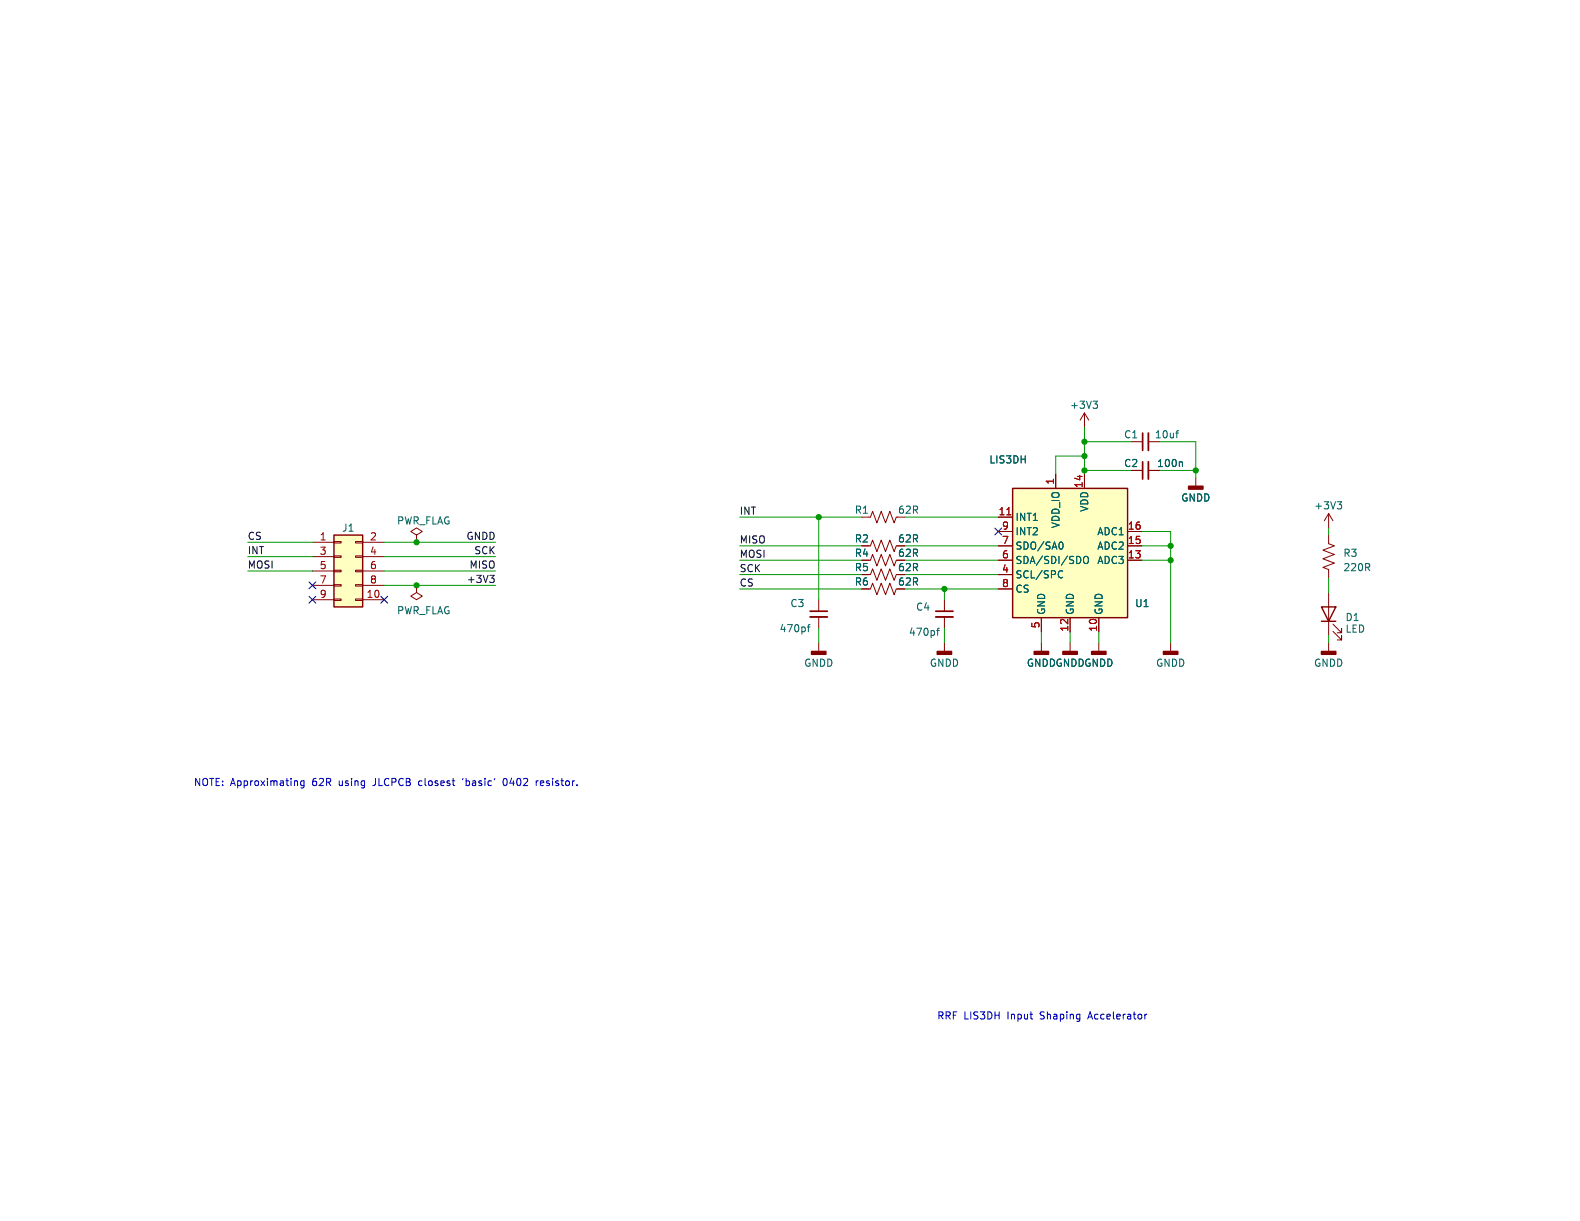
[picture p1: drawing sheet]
<svg xmlns="http://www.w3.org/2000/svg" width="279mm" height="216mm" viewBox="0 0 279 216" stroke-linecap="round" stroke-linejoin="round" font-family="sans-serif">
<g fill="none" stroke="#840000" stroke-width=".18">
<path d="M191.8 73v2.6M191.8 73l-.8 1.3M191.8 73l.7 1.3M200 78.1h2.1M203.1 78.1h2M55.2 95.9h3.9M55.2 98.4h3.9M59.1 98.3h1.2v.3h-1.2zM59.1 95.8h1.2v.2h-1.2zM62.9 98.3h1.2v.3h-1.2zM62.9 95.8h1.2v.2h-1.2zM64.1 95.9h3.8"/>
<path d="M64.1 98.4h3.8M73.7 94.6l1-.6-1-.7-1.1 .7 1.1 .6v1.3M73.7 95.9h.1M152.4 91.4h1.5l.4-1 .8 2.1 .7-2.1 .8 2.1 .8-2.1 .7 2.1 .4-1.1M153.7 99.1h.2l.4-1.1 .8 2.1 .7-2.1 .8 2.1 .8-2.1 .7 2.1 .4-1M153.7 96.5h.2l.4-1 .8 2 .7-2 .8 2 .8-2 .7 2 .4-1M176.5 91.4h2.6M176.5 99.1h2.6M176.5 96.5h2.6M176.5 94h2.6M186.7 83.8v2.6M191.8 83.8v2.6"/>
<path d="M199.4 99.1h2.5M199.4 96.5h2.5M199.4 94h2.5M200 83.2h2.1M203.1 83.2h2M211.5 84.5v1.5M234.9 94.6v1.5l1.1 .4-2.1 .8 2.1 .7-2.1 .8 2.1 .8-2.1 .7 1 .4v1.5M234.9 90.8l-.7 1.3M234.9 90.8v2.5M234.9 90.8l.8 1.3M55.2 106h3.9M55.2 101h3.9"/>
<path d="M55.2 103.5h3.9M59.1 105.9h1.2v.3h-1.2zM59.1 103.4h1.2v.2h-1.2zM59.1 100.8h1.2v.3h-1.2zM62.9 105.9h1.2v.3h-1.2zM62.9 103.4h1.2v.2h-1.2zM62.9 100.8h1.2v.3h-1.2zM64.1 106h3.8M64.1 101h3.8M64.1 103.5h3.8M73.7 103.5v1.3l1 .6-1 .6-1.1-.6 1.1-.6M73.7 103.5h.1"/>
<path d="M144.8 106v2.1M144.8 109.1v2M144.8 113.7v1.5M153.7 101.6h.2l.4-1 .8 2 .7-2 .8 2 .8-2 .7 2 .4-1M153.7 104.1h.2l.4-1 .8 2.1 .7-2.1 .8 2.1 .8-2.1 .7 2.1 .4-1.1M167 106v2.1M167 109.1v2M167 113.7v1.5M176.5 101.6h2.6M176.5 104.1h2.6M184.1 109.2v2.6M184.1 113.7v1.5"/>
<path d="M189.2 109.2v2.6M189.2 113.7v1.5M194.3 109.2v2.6M194.3 113.7v1.5M207 113.7v1.5M234.9 104.8v7.6M234.9 113.7v1.5M235.7 111.6l1.5 1.6v-.8v.8h-.7M235.7 110.4l1.5 1.5v-.8v.8h-.7"/>
</g>
<g fill="#ffffc2" stroke="#ffffc2" stroke-width=".18">
<path d="M179.1 86.4h20.3v22.8h-20.3z"/>
<path d="M59.1 94.6h5v12.7h-5z"/>
</g>
<path d="M59.1 94.6h5v12.7h-5zM179.1 86.4h20.3v22.8h-20.3zM233.7 107.3h2.5l-1.3 2.6zM233.7 109.9h2.5" fill="none" stroke="#840000" stroke-width=".25"/>
<path d="M178 91h.8" fill="none" stroke="#a90000" stroke-width=".18"/>
<g fill="none" stroke="#006464" stroke-width=".18">
<path d="M193.3 70.9h.8l-.5 .5M193.8 71.4l.3 .3v.3l-.3 .2M207.9 76.6h.5M208.4 76.2h-.2M187.7 95.8a.79 .79 0 0 1 0 1.3M191.8 98.4h.1a.43 .43 0 0 1 .6 .4v.4a.42 .42 0 0 1-.5 .5 .42 .42 0 0 1-.4-.5v-.4zM208.9 81.7l.2 .1v.7M236.5 88.7h.7l-.4 .5M237 89.2l.2 .2v.3l-.2 .3M142.8 110.9h.4M143.2 110.4l-.3 .2v1.1M165.6 111.5h.5"/>
<path d="M166.1 111.1l-.3 .2v1M187.7 100.9l.2 .1M187.9 102.1l-.2 .1"/>
</g>
<g fill="#840000" stroke="#840000" stroke-width=".25">
<path d="M210.2 86h2.5v.5h-2.5z"/>
<path d="M165.7 115.2h2.6v.5h-2.6z"/>
<path d="M233.7 115.2h2.5v.5h-2.5z"/>
<path d="M143.5 115.2h2.5v.5h-2.5z"/>
<path d="M182.9 115.2h2.5v.5h-2.5z"/>
<path d="M205.7 115.2h2.6v.5h-2.6z"/>
<path d="M188 115.2h2.5v.5h-2.5z"/>
<path d="M193 115.2h2.6v.5h-2.6z"/>
</g>
<path d="M203.1 76.6v3M203.1 81.7v3M143.3 109.1h3M165.5 109.1h3" fill="none" stroke="#840000" stroke-width=".33"/>
<path d="M202.1 76.6v3M202.1 81.7v3M143.3 108.1h3M165.5 108.1h3" fill="none" stroke="#840000" stroke-width=".3"/>
<path d="M86.6 101.7h.8l-.4 .5M87.1 102.2l.3 .3v.3l-.3 .2" fill="none" stroke="#0f0f0f" stroke-width=".18"/>
<path d="M52.6 138.1v.8M53.8 138.1v1l-.3 .2h-.3M53.8 138.1h-.4l-.2 .2 .1 .5h.5M81.9 137.6l-.1 .3M89.1 137.8l-.1 .3 .1 .7M94.8 138.1v.8M95.1 138.1l-.3 .2M202.4 179.3v.9M202.8 179.3l-.4 .3" fill="none" stroke="#0000c2" stroke-width=".18"/>
<g fill="none" stroke="#009600" stroke-width=".18">
<path d="M191.8 75.6v8.2M191.8 78.1h8.2M205.1 78.1h6.4v6.4M43.8 95.9h11.4M43.8 98.4h11.4M67.9 95.9h19.7M67.9 98.4h19.7M130.8 96.5h21.6M130.8 99.1h21.6M130.8 91.4h21.6M144.8 91.4v14.6M160 96.5h16.5"/>
<path d="M160 99.1h16.5M160 91.4h16.5M191.8 80.6h-5.1v3.2M191.8 83.2h8.2M201.9 94h5.1v19.7M201.9 96.5h5.1M201.9 99.1h5.1M205.1 83.2h6.4M234.9 93.3v1.3M43.8 101h11.4M67.9 101h19.7M67.9 103.5h19.7"/>
<path d="M130.8 104.1h21.6M130.8 101.6h21.6M144.8 111.1v2.6M160 104.1h16.5M160 101.6h16.5M167 104.1v1.9M167 111.1v2.6M184.1 111.8v1.9M189.2 111.8v1.9M194.3 111.8v1.9M234.9 102.2v2.6M234.9 112.4v1.3"/>
</g>
<path d="M175.9 93.4l1.2 1.2M177.1 93.4l-1.2 1.2M54.6 105.4l1.3 1.3M54.6 102.9l1.3 1.2M55.9 105.4l-1.3 1.3M55.9 102.9l-1.3 1.2M67.3 105.4l1.3 1.3M68.6 105.4l-1.3 1.3" fill="none" stroke="#000084" stroke-width=".18"/>
<g fill="#009600" stroke="#009600" stroke-width=".18">
<circle cx="144.8" cy="91.4" r=".46"/>
<circle cx="167" cy="104.1" r=".46"/>
<circle cx="191.8" cy="83.2" r=".46"/>
<circle cx="211.5" cy="83.2" r=".46"/>
<circle cx="191.8" cy="78.1" r=".46"/>
<circle cx="191.8" cy="80.6" r=".46"/>
<circle cx="207" cy="99.1" r=".46"/>
<circle cx="207" cy="96.5" r=".46"/>
<circle cx="73.7" cy="95.9" r=".46"/>
<circle cx="73.7" cy="103.5" r=".46"/>
</g>
<g font-size="1.8" fill="#006464">
<text x="189.2" y="72.4">+3V3</text>
<text x="198.7" y="77.7">C1</text>
<text x="204.2" y="77.7">10uf</text>
<text x="174.9" y="82.1">LIS3DH</text>
<text x="198.7" y="82.7">C2</text>
<text x="204.6" y="82.7">100n</text>
<text x="208.8" y="88.8">GNDD</text>
<text x="60.4" y="94.2">J1</text>
<text x="70.1" y="92.9">PWR_FLAG</text>
<text x="151.1" y="91">R1</text>
<text x="158.7" y="91">62R</text>
<text x="179.6" y="92.3">INT1</text>
<text x="179.6" y="94.8">INT2</text>
<text x="187.5" y="93.5" transform="rotate(-90 187.5 93.5)">VDD_IO</text>
<text x="192.6" y="90.6" transform="rotate(-90 192.6 90.6)">VDD</text>
<text x="193.9" y="94.8">ADC1</text>
<text x="232.3" y="90.2">+3V3</text>
<text x="179.6" y="99.9">SDA/SDI/SDO</text>
<text x="179.6" y="97.3">SDO/SA0</text>
<text x="193.9" y="99.9">ADC3</text>
<text x="193.9" y="97.3">ADC2</text>
<text x="237.5" y="98.6">R3</text>
<text x="237.5" y="101.2">220R</text>
<text x="139.7" y="107.5">C3</text>
<text x="179.6" y="102.4">SCL/SPC</text>
<text x="179.6" y="105">CS</text>
<text x="200.7" y="107.5">U1</text>
<text x="70.1" y="108.8">PWR_FLAG</text>
<text x="137.8" y="112">470pf</text>
<text x="160.7" y="112.6">470pf</text>
<text x="161.9" y="108.1">C4</text>
<text x="185" y="108.7" transform="rotate(-90 185 108.7)">GND</text>
<text x="190.1" y="108.7" transform="rotate(-90 190.1 108.7)">GND</text>
<text x="195.1" y="108.7" transform="rotate(-90 195.1 108.7)">GND</text>
<text x="237.9" y="110">D1</text>
<text x="237.9" y="112">LED</text>
<text x="142.1" y="118.1">GNDD</text>
<text x="164.4" y="118.1">GNDD</text>
<text x="181.5" y="118.1">GNDDGNDDGNDD</text>
<text x="204.4" y="118.1">GNDD</text>
<text x="232.3" y="118.1">GNDD</text>
</g>
<g font-size="1.8" fill="#a90000">
<text x="186.4" y="85.8" transform="rotate(-90 186.4 85.8)">1</text>
<text x="191.5" y="86.4" transform="rotate(-90 191.5 86.4)">14</text>
<text x="56.5" y="95.6">1</text>
<text x="65.4" y="95.6">2</text>
<text x="176.5" y="91.2">11</text>
<text x="177.1" y="93.7">9</text>
<text x="199.4" y="93.7">16</text>
<text x="56.5" y="98.2">3</text>
<text x="56.5" y="100.7">5</text>
<text x="65.4" y="98.2">4</text>
<text x="65.4" y="100.7">6</text>
<text x="177.1" y="101.3">4</text>
<text x="177.1" y="98.8">6</text>
<text x="177.1" y="96.3">7</text>
<text x="199.4" y="98.8">13</text>
<text x="199.4" y="96.3">15</text>
<text x="56.5" y="103.3">7</text>
<text x="56.5" y="105.8">9</text>
<text x="64.8" y="105.8">10</text>
<text x="65.4" y="103.3">8</text>
<text x="177.1" y="103.9">8</text>
<text x="183.9" y="111.2" transform="rotate(-90 183.9 111.2)">5</text>
<text x="189" y="111.8" transform="rotate(-90 189 111.8)">12</text>
<text x="194.1" y="111.8" transform="rotate(-90 194.1 111.8)">10</text>
</g>
<g font-size="1.8" fill="#0f0f0f">
<text x="43.8" y="95.5">CS</text>
<text x="82.4" y="95.5">GNDD</text>
<text x="130.8" y="91.1">INT</text>
<text x="43.8" y="100.6">MOSI</text>
<text x="43.8" y="98.1">INT</text>
<text x="82.9" y="100.6">MISO</text>
<text x="83.8" y="98.1">SCK</text>
<text x="130.8" y="101.3">SCK</text>
<text x="130.8" y="96.2">MISO</text>
<text x="130.8" y="98.7">MOSI</text>
<text x="82.4" y="103.2">+3V3</text>
<text x="130.8" y="103.8">CS</text>
</g>
<g font-size="1.8" fill="#840000">
<text x="151.1" y="101.2">R5</text>
<text x="151.1" y="98.6">R4</text>
<text x="151.1" y="96.1">R2</text>
<text x="158.7" y="101.2">62R</text>
<text x="158.7" y="98.6">62R</text>
<text x="158.7" y="96.1">62R</text>
<text x="151.1" y="103.7">R6</text>
<text x="158.7" y="103.7">62R</text>
</g>
<g font-size="1.8" fill="#0000c2">
<text x="34.3" y="139.1">NOTE: Approximating</text>
<text x="55.3" y="139.1">62R</text>
<text x="60.1" y="139.1">using</text>
<text x="66.2" y="139.1">JLCPCB</text>
<text x="74.4" y="139.1">closest</text>
<text x="82.3" y="139.1">'basic'</text>
<text x="89.6" y="139.1">0402</text>
<text x="95.5" y="139.1">resistor.</text>
<text x="165.7" y="180.3">RRF LIS3DH</text>
<text x="178.2" y="180.3">Input</text>
<text x="184.1" y="180.3">Shaping</text>
<text x="192.7" y="180.3">Accelerator</text>
</g>
</svg>
